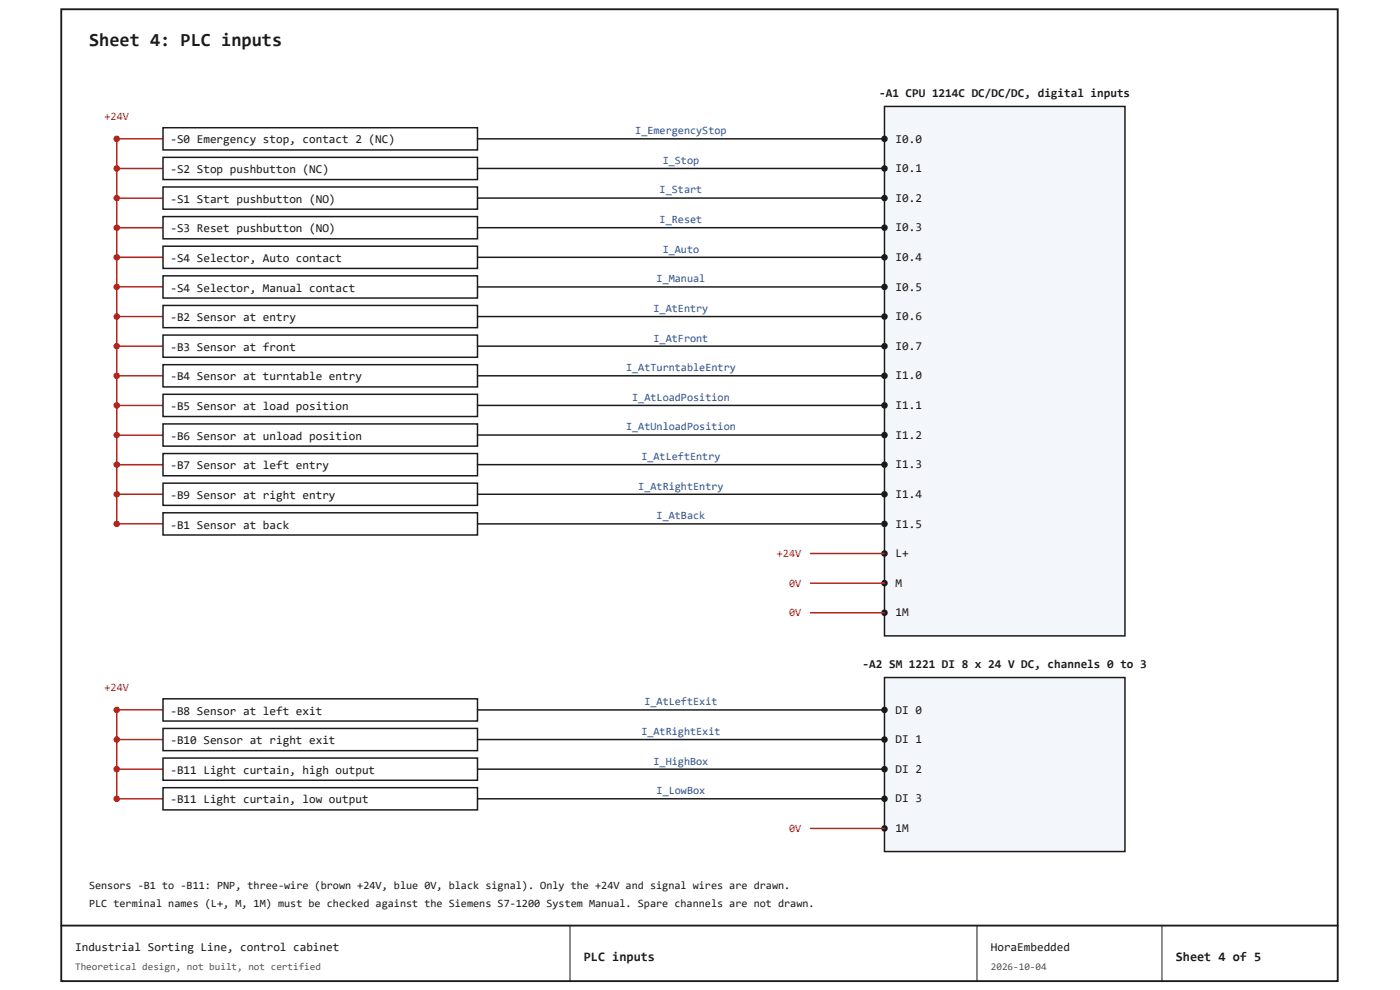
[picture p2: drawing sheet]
<svg xmlns="http://www.w3.org/2000/svg" width="420mm" height="297mm" viewBox="0 0 420 297" stroke-linecap="round" stroke-linejoin="round" font-family="sans-serif">
<path d="M265.5 31.9h72.2v158.9h-72.2z" fill="#f3f6fb"/>
<path d="M265.5 31.9h72.2v158.9h-72.2z" fill="none" stroke="#1a1a1a" stroke-width=".44"/>
<path d="M48.9 41.7h-13.9v115.5" fill="none" stroke="#b3261e" stroke-width=".44"/>
<circle cx="35" cy="41.7" r=".97" fill="#b3261e"/>
<path d="M48.9 38.3h94.4v6.7h-94.4z" fill="#fff"/>
<path d="M48.9 38.3h94.4v6.7h-94.4zM143.3 41.7h122.2" fill="none" stroke="#1a1a1a" stroke-width=".44"/>
<circle cx="265.5" cy="41.7" r=".97" fill="#1a1a1a"/>
<path d="M35 50.5h13.9" fill="none" stroke="#b3261e" stroke-width=".44"/>
<circle cx="35" cy="50.5" r=".97" fill="#b3261e"/>
<path d="M48.9 47.2h94.4v6.7h-94.4z" fill="#fff"/>
<path d="M48.9 47.2h94.4v6.7h-94.4zM143.3 50.5h122.2" fill="none" stroke="#1a1a1a" stroke-width=".44"/>
<circle cx="265.5" cy="50.5" r=".97" fill="#1a1a1a"/>
<path d="M35 59.4h13.9" fill="none" stroke="#b3261e" stroke-width=".44"/>
<circle cx="35" cy="59.4" r=".97" fill="#b3261e"/>
<path d="M48.9 56.1h94.4v6.7h-94.4z" fill="#fff"/>
<path d="M48.9 56.1h94.4v6.7h-94.4zM143.3 59.4h122.2" fill="none" stroke="#1a1a1a" stroke-width=".44"/>
<circle cx="265.5" cy="59.4" r=".97" fill="#1a1a1a"/>
<path d="M35 68.3h13.9" fill="none" stroke="#b3261e" stroke-width=".44"/>
<circle cx="35" cy="68.3" r=".97" fill="#b3261e"/>
<path d="M48.9 65h94.4v6.6h-94.4z" fill="#fff"/>
<path d="M48.9 65h94.4v6.6h-94.4zM143.3 68.3h122.2" fill="none" stroke="#1a1a1a" stroke-width=".44"/>
<circle cx="265.5" cy="68.3" r=".97" fill="#1a1a1a"/>
<path d="M35 77.2h13.9" fill="none" stroke="#b3261e" stroke-width=".44"/>
<circle cx="35" cy="77.2" r=".97" fill="#b3261e"/>
<path d="M48.9 73.9h94.4v6.6h-94.4z" fill="#fff"/>
<path d="M48.9 73.9h94.4v6.6h-94.4zM143.3 77.2h122.2" fill="none" stroke="#1a1a1a" stroke-width=".44"/>
<circle cx="265.5" cy="77.2" r=".97" fill="#1a1a1a"/>
<path d="M35 86.1h13.9" fill="none" stroke="#b3261e" stroke-width=".44"/>
<circle cx="35" cy="86.1" r=".97" fill="#b3261e"/>
<path d="M48.9 82.8h94.4v6.6h-94.4z" fill="#fff"/>
<path d="M48.9 82.8h94.4v6.6h-94.4zM143.3 86.1h122.2" fill="none" stroke="#1a1a1a" stroke-width=".44"/>
<circle cx="265.5" cy="86.1" r=".97" fill="#1a1a1a"/>
<path d="M35 95h13.9" fill="none" stroke="#b3261e" stroke-width=".44"/>
<circle cx="35" cy="95" r=".97" fill="#b3261e"/>
<path d="M48.9 91.6h94.4v6.7h-94.4z" fill="#fff"/>
<path d="M48.9 91.6h94.4v6.7h-94.4zM143.3 95h122.2" fill="none" stroke="#1a1a1a" stroke-width=".44"/>
<circle cx="265.5" cy="95" r=".97" fill="#1a1a1a"/>
<path d="M35 103.9h13.9" fill="none" stroke="#b3261e" stroke-width=".44"/>
<circle cx="35" cy="103.9" r=".97" fill="#b3261e"/>
<path d="M48.9 100.5h94.4v6.7h-94.4z" fill="#fff"/>
<path d="M48.9 100.5h94.4v6.7h-94.4zM143.3 103.9h122.2" fill="none" stroke="#1a1a1a" stroke-width=".44"/>
<circle cx="265.5" cy="103.9" r=".97" fill="#1a1a1a"/>
<path d="M35 112.7h13.9" fill="none" stroke="#b3261e" stroke-width=".44"/>
<circle cx="35" cy="112.7" r=".97" fill="#b3261e"/>
<path d="M48.9 109.4h94.4v6.7h-94.4z" fill="#fff"/>
<path d="M48.9 109.4h94.4v6.7h-94.4zM143.3 112.7h122.2" fill="none" stroke="#1a1a1a" stroke-width=".44"/>
<circle cx="265.5" cy="112.7" r=".97" fill="#1a1a1a"/>
<path d="M35 121.6h13.9" fill="none" stroke="#b3261e" stroke-width=".44"/>
<circle cx="35" cy="121.6" r=".97" fill="#b3261e"/>
<path d="M48.9 118.3h94.4v6.7h-94.4z" fill="#fff"/>
<path d="M48.9 118.3h94.4v6.7h-94.4zM143.3 121.6h122.2" fill="none" stroke="#1a1a1a" stroke-width=".44"/>
<circle cx="265.5" cy="121.6" r=".97" fill="#1a1a1a"/>
<path d="M35 130.5h13.9" fill="none" stroke="#b3261e" stroke-width=".44"/>
<circle cx="35" cy="130.5" r=".97" fill="#b3261e"/>
<path d="M48.9 127.2h94.4v6.6h-94.4z" fill="#fff"/>
<path d="M48.9 127.2h94.4v6.6h-94.4zM143.3 130.5h122.2" fill="none" stroke="#1a1a1a" stroke-width=".44"/>
<circle cx="265.5" cy="130.5" r=".97" fill="#1a1a1a"/>
<path d="M35 139.4h13.9" fill="none" stroke="#b3261e" stroke-width=".44"/>
<circle cx="35" cy="139.4" r=".97" fill="#b3261e"/>
<path d="M48.9 136.1h94.4v6.6h-94.4z" fill="#fff"/>
<path d="M48.9 136.1h94.4v6.6h-94.4zM143.3 139.4h122.2" fill="none" stroke="#1a1a1a" stroke-width=".44"/>
<circle cx="265.5" cy="139.4" r=".97" fill="#1a1a1a"/>
<path d="M35 148.3h13.9" fill="none" stroke="#b3261e" stroke-width=".44"/>
<circle cx="35" cy="148.3" r=".97" fill="#b3261e"/>
<path d="M48.9 145h94.4v6.6h-94.4z" fill="#fff"/>
<path d="M48.9 145h94.4v6.6h-94.4zM143.3 148.3h122.2" fill="none" stroke="#1a1a1a" stroke-width=".44"/>
<circle cx="265.5" cy="148.3" r=".97" fill="#1a1a1a"/>
<path d="M35 157.2h13.9" fill="none" stroke="#b3261e" stroke-width=".44"/>
<circle cx="35" cy="157.2" r=".97" fill="#b3261e"/>
<path d="M48.9 153.8h94.4v6.7h-94.4z" fill="#fff"/>
<path d="M48.9 153.8h94.4v6.7h-94.4zM143.3 157.2h122.2" fill="none" stroke="#1a1a1a" stroke-width=".44"/>
<g fill="#1a1a1a">
<circle cx="265.5" cy="157.2" r=".97"/>
<circle cx="265.5" cy="166.1" r=".97"/>
</g>
<path d="M243.3 166.1h22.2" fill="none" stroke="#b3261e" stroke-width=".44"/>
<circle cx="265.5" cy="174.9" r=".97" fill="#1a1a1a"/>
<path d="M243.3 174.9h22.2" fill="none" stroke="#b3261e" stroke-width=".44"/>
<circle cx="265.5" cy="183.8" r=".97" fill="#1a1a1a"/>
<path d="M243.3 183.8h22.2" fill="none" stroke="#b3261e" stroke-width=".44"/>
<path d="M265.5 203.3h72.2v52.2h-72.2z" fill="#f3f6fb"/>
<path d="M265.5 203.3h72.2v52.2h-72.2z" fill="none" stroke="#1a1a1a" stroke-width=".44"/>
<path d="M48.9 213h-13.9v26.6" fill="none" stroke="#b3261e" stroke-width=".44"/>
<circle cx="35" cy="213" r=".97" fill="#b3261e"/>
<path d="M48.9 209.7h94.4v6.6h-94.4z" fill="#fff"/>
<path d="M48.9 209.7h94.4v6.6h-94.4zM143.3 213h122.2" fill="none" stroke="#1a1a1a" stroke-width=".44"/>
<circle cx="265.5" cy="213" r=".97" fill="#1a1a1a"/>
<path d="M35 221.9h13.9" fill="none" stroke="#b3261e" stroke-width=".44"/>
<circle cx="35" cy="221.9" r=".97" fill="#b3261e"/>
<path d="M48.9 218.5h94.4v6.7h-94.4z" fill="#fff"/>
<path d="M48.9 218.5h94.4v6.7h-94.4zM143.3 221.9h122.2" fill="none" stroke="#1a1a1a" stroke-width=".44"/>
<circle cx="265.5" cy="221.9" r=".97" fill="#1a1a1a"/>
<path d="M35 230.8h13.9" fill="none" stroke="#b3261e" stroke-width=".44"/>
<circle cx="35" cy="230.8" r=".97" fill="#b3261e"/>
<path d="M48.9 227.4h94.4v6.7h-94.4z" fill="#fff"/>
<path d="M48.9 227.4h94.4v6.7h-94.4zM143.3 230.8h122.2" fill="none" stroke="#1a1a1a" stroke-width=".44"/>
<circle cx="265.5" cy="230.8" r=".97" fill="#1a1a1a"/>
<path d="M35 239.6h13.9" fill="none" stroke="#b3261e" stroke-width=".44"/>
<circle cx="35" cy="239.6" r=".97" fill="#b3261e"/>
<path d="M48.9 236.3h94.4v6.7h-94.4z" fill="#fff"/>
<path d="M48.9 236.3h94.4v6.7h-94.4zM143.3 239.6h122.2" fill="none" stroke="#1a1a1a" stroke-width=".44"/>
<g fill="#1a1a1a">
<circle cx="265.5" cy="239.6" r=".97"/>
<circle cx="265.5" cy="248.5" r=".97"/>
</g>
<path d="M243.3 248.5h22.2" fill="none" stroke="#b3261e" stroke-width=".44"/>
<path d="M18.4 2.8h383.1v291.5h-383.1zM18.4 277.7h383.1" fill="none" stroke="#1a1a1a" stroke-width=".56"/>
<path d="M171.1 277.7v16.6M293.2 277.7v16.6M348.8 277.7v16.6" fill="none" stroke="#1a1a1a" stroke-width=".3"/>
<text font-size="5.6" fill="#1a1a1a" x="26.7" y="13.9">Sheet 4: PLC inputs</text>
<g font-size="3.9" fill="#1a1a1a">
<text x="175.2" y="288.2">PLC inputs</text>
<text x="352.9" y="288.2">Sheet 4 of 5</text>
</g>
<g font-size="3.6" fill="#1a1a1a">
<text x="263.9" y="29.2">-A1 CPU 1214C DC/DC/DC, digital inputs</text>
<text x="51.1" y="43">-S0 Emergency stop, contact 2 (NC)</text>
<text x="268.8" y="42.8">I0.0</text>
<text x="51.1" y="51.9">-S2 Stop pushbutton (NC)</text>
<text x="268.8" y="51.7">I0.1</text>
<text x="51.1" y="60.8">-S1 Start pushbutton (NO)</text>
<text x="268.8" y="60.5">I0.2</text>
<text x="51.1" y="69.7">-S3 Reset pushbutton (NO)</text>
<text x="268.8" y="69.4">I0.3</text>
<text x="51.1" y="78.6">-S4 Selector, Auto contact</text>
<text x="268.8" y="78.3">I0.4</text>
<text x="51.1" y="87.5">-S4 Selector, Manual contact</text>
<text x="268.8" y="87.2">I0.5</text>
<text x="51.1" y="96.4">-B2 Sensor at entry</text>
<text x="268.8" y="96.1">I0.6</text>
<text x="51.1" y="105.2">-B3 Sensor at front</text>
<text x="268.8" y="105">I0.7</text>
<text x="268.8" y="113.8">I1.0</text>
<text x="51.1" y="114.1">-B4 Sensor at turntable entry</text>
<text x="51.1" y="123">-B5 Sensor at load position</text>
<text x="268.8" y="122.7">I1.1</text>
<text x="51.1" y="131.9">-B6 Sensor at unload position</text>
<text x="268.8" y="131.6">I1.2</text>
<text x="51.1" y="140.8">-B7 Sensor at left entry</text>
<text x="268.8" y="140.5">I1.3</text>
<text x="51.1" y="149.7">-B9 Sensor at right entry</text>
<text x="268.8" y="149.4">I1.4</text>
<text x="51.1" y="158.6">-B1 Sensor at back</text>
<text x="268.8" y="158.3">I1.5</text>
<text x="268.8" y="167.2">L+</text>
<text x="268.8" y="176.1">M</text>
<text x="268.8" y="184.9">1M</text>
<text x="258.9" y="200.5">-A2 SM 1221 DI 8 x 24 V DC, channels 0 to 3</text>
<text x="51.1" y="214.4">-B8 Sensor at left exit</text>
<text x="268.8" y="214.1">DI 0</text>
<text x="51.1" y="223.3">-B10 Sensor at right exit</text>
<text x="268.8" y="223">DI 1</text>
<text x="51.1" y="232.1">-B11 Light curtain, high output</text>
<text x="268.8" y="231.9">DI 2</text>
<text x="51.1" y="241">-B11 Light curtain, low output</text>
<text x="268.8" y="240.8">DI 3</text>
<text x="268.8" y="249.6">1M</text>
<text x="22.5" y="285.2">Industrial Sorting Line, control cabinet</text>
<text x="297.4" y="285.2">HoraEmbedded</text>
</g>
<g font-size="3.3" fill="#b3261e">
<text x="31.4" y="36.1">+24V</text>
<text x="233.2" y="167.2">+24V</text>
<text x="236.8" y="176.1">0V</text>
<text x="236.8" y="184.9">0V</text>
<text x="31.4" y="207.4">+24V</text>
<text x="236.8" y="249.6">0V</text>
</g>
<g font-size="3.3" fill="#1f4e9e">
<text x="190.7" y="40.3">I_EmergencyStop</text>
<text x="198.9" y="49.1">I_Stop</text>
<text x="198" y="58">I_Start</text>
<text x="198" y="66.9">I_Reset</text>
<text x="198.9" y="75.8">I_Auto</text>
<text x="197.1" y="84.7">I_Manual</text>
<text x="196.2" y="93.6">I_AtEntry</text>
<text x="196.2" y="102.5">I_AtFront</text>
<text x="187.9" y="111.4">I_AtTurntableEntry</text>
<text x="189.7" y="120.2">I_AtLoadPosition</text>
<text x="187.9" y="129.1">I_AtUnloadPosition</text>
<text x="192.5" y="138">I_AtLeftEntry</text>
<text x="191.6" y="146.9">I_AtRightEntry</text>
<text x="197.1" y="155.8">I_AtBack</text>
<text x="193.4" y="211.6">I_AtLeftExit</text>
<text x="192.5" y="220.5">I_AtRightExit</text>
<text x="196.2" y="229.4">I_HighBox</text>
<text x="197.1" y="238.3">I_LowBox</text>
</g>
<g font-size="3.3" fill="#1a1a1a">
<text x="26.7" y="266.6">Sensors -B1 to -B11: PNP, three-wire (brown +24V, blue 0V, black signal). Only the +24V and signal wires are drawn.</text>
<text x="26.7" y="272.1">PLC terminal names (L+, M, 1M) must be checked against the Siemens S7-1200 System Manual. Spare channels are not drawn.</text>
</g>
<g font-size="3.1" fill="#555">
<text x="22.5" y="291">Theoretical design, not built, not certified</text>
<text x="297.4" y="291">2026-10-04</text>
</g>
</svg>
